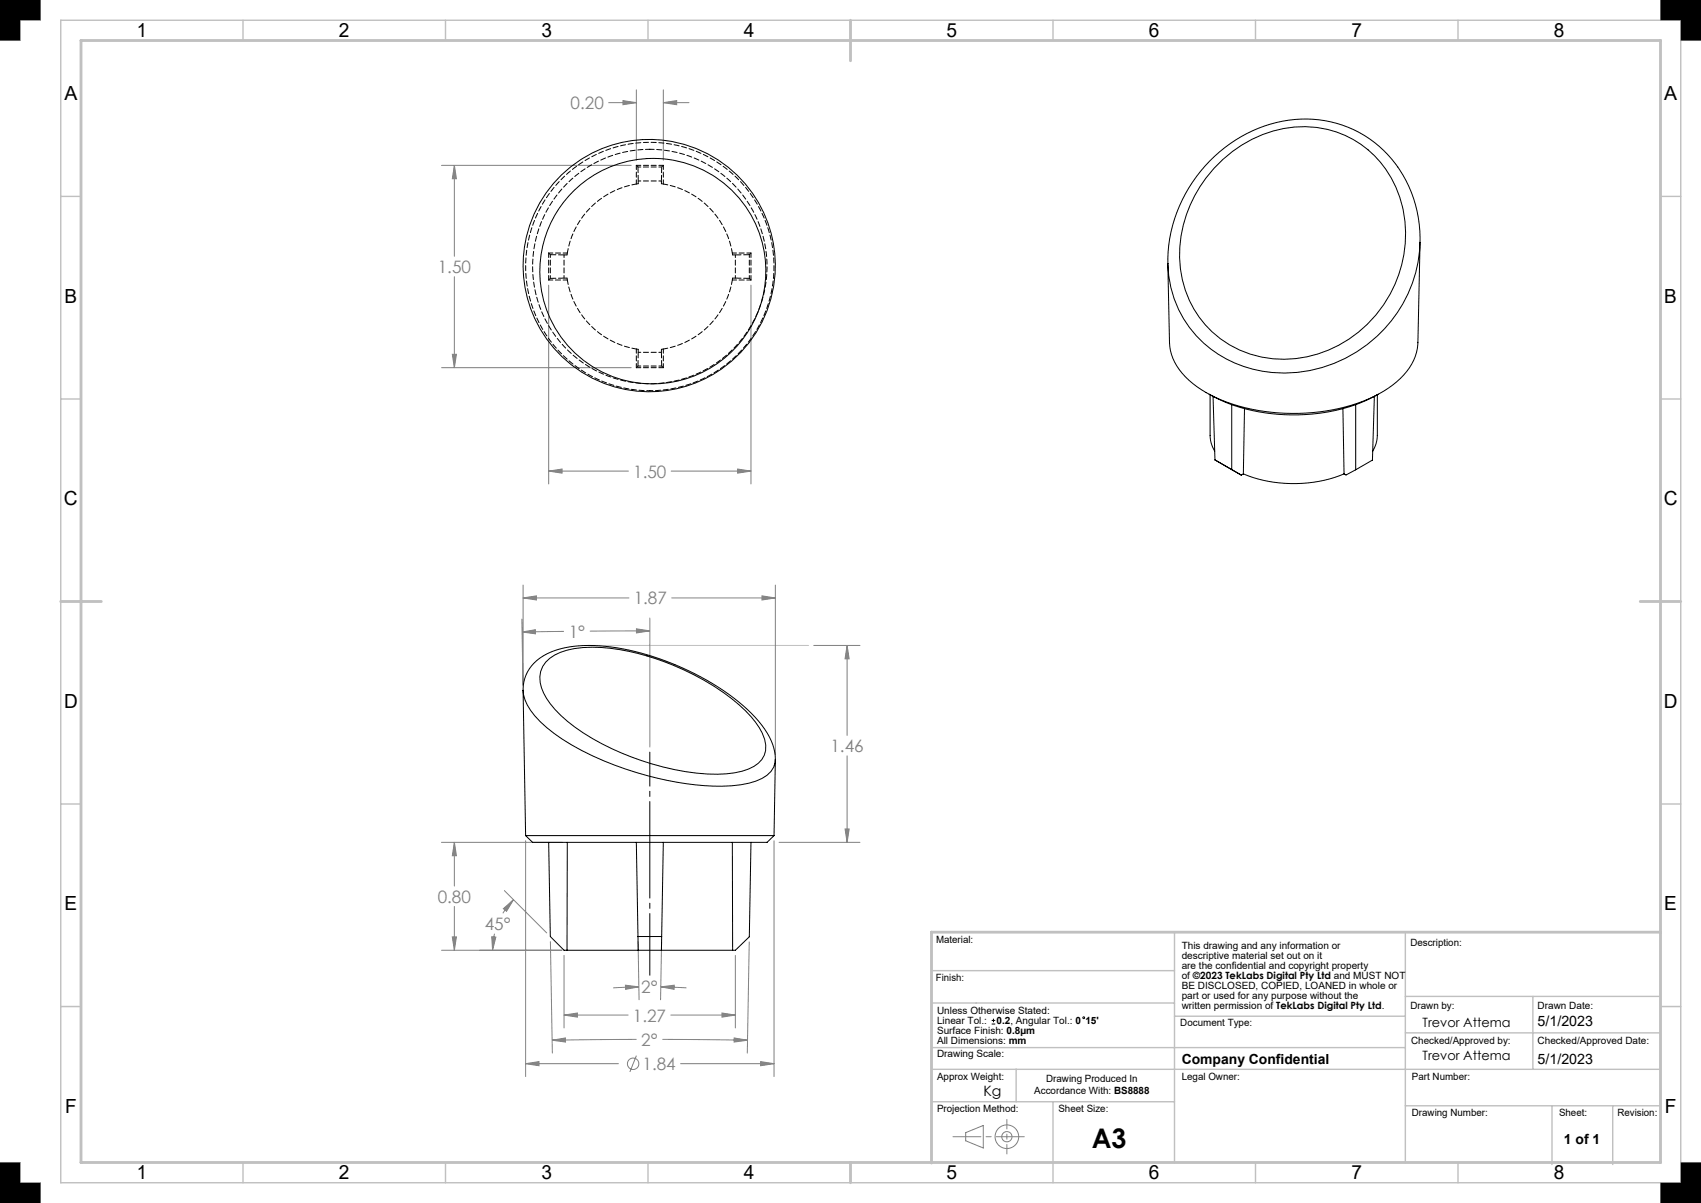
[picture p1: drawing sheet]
<svg xmlns="http://www.w3.org/2000/svg" width="420mm" height="297mm" viewBox="0 0 420 297" stroke-linecap="round" stroke-linejoin="round" font-family="sans-serif">
<g fill="none" stroke="#808080" stroke-width=".25">
<path d="M150.3 25.3h6.8M153.8 24.8l3.3 .5-3.3 .6zM157.1 22.2v17.4M163.8 25.3l3.3-.5v1.1zM163.8 22.2v17.4M163.8 25.3h6.3M109 40.8h46.9M112.2 40.8l.5 3.3h-1zM112.2 40.8v22.5M112.2 68.3v22.5M135.5 70.4v49.1M185.4 70.4v49.1"/>
<path d="M109 90.8h46.9M111.7 87.5h1l-.5 3.3zM135.5 116.3l3.3-.5v1zM135.5 116.3h19.7M165.7 116.3h19.7M182.1 115.8l3.3 .5-3.3 .5zM128.9 156l3.3-.5v1zM129.2 147.6l3.3-.5v1zM129.2 144.4l-.1 24.8-.3-16.3M129.2 147.6h26.1M139.2 155.9l-10.3 .1M157.1 155.2l3.4 .6-3.4 .5z"/>
<path d="M160.5 155.8h-14.9M160.5 152.6v31.8M165.9 147.6h25.5M188.1 147.1l3.3 .5-3.3 .5zM191.4 144.4v41.9M200.9 159.4h11.4M209.2 159.4v22.2M209.2 159.4l.5 3.3h-1zM209.2 186.6v21.4M109 208h29.8M112.2 208l.5 3.3h-1zM112.2 208v10.8"/>
<path d="M124.5 219.9l10.5 10.4M129.8 207.6v58.2M191.1 207.6v58.2M192.4 208h19.9M208.7 204.7h1l-.5 3.3zM109 234.6h29.7M111.7 231.3h1l-.5 3.3zM112.2 223.8v10.8M121.4 231.3l1 .1-.8 3.2zM122.1 230.5l-.5 4.1M124.3 224.3l2.5-2.2-1.7 2.9zM126.8 222.1l-1.4 1.6-1.2 1.8"/>
<path d="M135.9 232.5l.5 27.5M139.3 235.9v17.9M157.5 232.5l.3 14.3M163.4 232.5l-.3 14.3M181.6 235.9v17.9M185 232.5l-.5 27.5M136.3 256.8l3.3-.5v1zM139.3 250.6l3.3-.5v1zM139.3 250.6h15.8M154.4 243.2l3.3 .4-3.2 .6zM157.2 256.6l-20.9 .2M157.7 243.6l-6.3 .3"/>
<path d="M163.2 243.6l3.3-.4-.1 1zM163.2 243.6l6.3 .3M163.6 256.6l21 .2M165.6 250.6h16M178.3 250.1l3.3 .5-3.3 .5zM181.3 256.3l3.3 .5-3.3 .5zM129.8 262.6l3.3-.5v1zM129.8 262.6h22.9M157.1 260.6l-1.6 4M168 262.6h23.1M187.8 262.1l3.3 .5-3.3 .5zM238.4 279.6l4.4-1.7v5.5l-4.4-1.8z"/>
<circle cx="156.3" cy="262.6" r="1.41"/>
<circle cx="248.6" cy="280.6" r="1.26"/>
<circle cx="248.6" cy="280.6" r="2.92"/>
</g>
<path d="M248.6 276.4v8.5" fill="none" stroke="#808080" stroke-width=".25" stroke-dasharray="15.2 1.3 1.3 1.3" stroke-dashoffset="12.9"/>
<path d="M235.3 280.6h17.6" fill="none" stroke="#808080" stroke-width=".25" stroke-dasharray="15.2 1.3 1.3 1.3" stroke-dashoffset="8.3"/>
<path d="M0 0h10v5h-5v5h-5zM410 0h10v10h-5v-5h-5zM145.4 159.4h54.2M0 287h5v5h5v5h-10zM410 292h5v-5h5v10h-10z" fill="none" stroke="#c0c0c0" stroke-width=".25"/>
<g fill="none" stroke="#c0c0c0" stroke-width=".35">
<path d="M15 5h400v287h-400zM60 5v5M110 5v5M160 5v5M260 5v5M310 5v5M360 5v5M15 48.5h5M410 48.5h5M15 98.5h5M410 98.5h5M15 198.5h5"/>
<path d="M410 198.5h5M230 239.6h60M290 230.1v57M347 230.1v57M15 248.5h5M230 258.6h117M230 247.6h60M290 250.9h57M347 255h63M347 246h63M378.5 246v18M410 248.5h5"/>
<path d="M230 272h60M230 264h180M250.9 264v8M260 272v20M347 273h63M383.2 273v14.5M398.2 273v14.5M60 287v5M110 287v5M160 287v5M310 287v5M360 287v5"/>
</g>
<path d="M20 10h390v277h-390zM210 5v10M15 148.5h10M405 148.5h10M410 230.1h-180v57M210 287v5" fill="none" stroke="#c0c0c0" stroke-width=".7"/>
<path d="M0 0v10h5v-5h5v-5zM0 287v10h10v-5h-5v-5zM415 287v5h-5v5h10v-10zM410 0v5h5v5h5v-10z" fill-rule="evenodd" fill="#000"/>
<g fill="none" stroke="#010000" stroke-width=".25">
<path d="M244.9 252.8h.8M244.9 251.9h.8M245.3 251.5v.9"/>
<circle cx="267.6" cy="251.3" r=".22"/>
</g>
<path d="M160.5 206.3v34.7" fill="none" stroke="#000" stroke-width=".25" stroke-dasharray="15.2 1.3 1.3 1.3" stroke-dashoffset="-.2"/>
<path d="M160.5 185.7v20.6" fill="none" stroke="#000" stroke-width=".25" stroke-dasharray="15.2 1.3 1.3 1.3" stroke-dashoffset="6.8"/>
<g fill="#808080">
<path d="M209.2 159.4l.5 3.3h-1zM208.7 204.7h1l-.5 3.3z"/>
<path d="M157.1 155.2l3.4 .6-3.4 .5zM128.9 156l3.3-.5v1zM112.2 208l.5 3.3h-1zM111.7 231.3h1l-.5 3.3zM163.2 243.6l3.3-.4-.1 1zM154.4 243.2l3.3 .4-3.2 .6zM124.3 224.3l2.5-2.2-1.7 2.9zM121.4 231.3l1 .1-.8 3.2zM129.8 262.6l3.3-.5v1zM187.8 262.1l3.3 .5-3.3 .5zM181.3 256.3l3.3 .5-3.3 .5zM136.3 256.8l3.3-.5v1zM139.3 250.6l3.3-.5v1zM178.3 250.1l3.3 .5-3.3 .5zM188.1 147.1l3.3 .5-3.3 .5zM129.2 147.6l3.3-.5v1zM153.8 24.8l3.3 .5-3.3 .6zM163.8 25.3l3.3-.5v1.1zM112.2 40.8l.5 3.3h-1zM111.7 87.5h1l-.5 3.3zM135.5 116.3l3.3-.5v1zM182.1 115.8l3.3 .5-3.3 .5z"/>
</g>
<g fill="none" stroke="#000" stroke-width=".25">
<path d="M301.9 39.4a28.5 28.5 0 0 1 28.1-6.8 25.9 25.9 0 0 1 17.1 24.8 31 31 0 0 1-30 31.3 25.4 25.4 0 0 1-25.8-27.7 32.5 32.5 0 0 1 10.6-21.6zM350.6 59.9a28.8 28.8 0 0 0-24.9-30.3 34 34 0 0 0-33 18.2 34.2 34.2 0 0 0-4.3 17.2M350.6 59.9a33.4 33.4 0 0 1-45.8 29.7 27 27 0 0 1-16.4-24.5M350.6 59.9l-.5 24.7a13.8 13.8 0 0 1-6.2 10.4 41.4 41.4 0 0 1-24.9 7.1 41.9 41.9 0 0 1-23.5-6.7 14.2 14.2 0 0 1-6.7-10.8l-.4-19.5M288.4 65v.1M298.5 97.3a45.7 45.7 0 0 0 34.5 3.2l4.1-1.6 3.2-1.6M298.8 97.5v10.4a7.6 7.6 0 0 0 1.1 3.5M299.5 97.9l.5 15.6 6.5 3.8 .5-.3M304.1 99.9v16M334.7 99.9v16.1M339.3 97.9l-.4 15.7-4.2 2.4M340.1 97.5v10.4a7.6 7.6 0 0 1-1.2 3.5"/>
<path d="M307 117a33.4 33.4 0 0 0 24.9 0M307.3 100.9l-.3 16.1M331.6 100.9l.3 16.1M334.7 116l-2.4 1.3-.4-.3M129.2 170.4a9.9 9.9 0 0 1 6.8-9.4 32 32 0 0 1 17.7-.8 65.5 65.5 0 0 1 31.8 15.9 18.3 18.3 0 0 1 5.9 10.4v1M134.7 163.5a13.3 13.3 0 0 1 9.2-3.6 53 53 0 0 1 24.9 5.5 48.7 48.7 0 0 1 17.7 12.9 8.6 8.6 0 0 1 2.2 8.2 7.4 7.4 0 0 1-5.5 3.9 41.4 41.4 0 0 1-19.5-1.1 62.7 62.7 0 0 1-23.6-11.2 17.9 17.9 0 0 1-6.7-9.5 6 6 0 0 1 1.3-5.1zM191.4 187.5a5.1 5.1 0 0 1-3.2 4.7 25.5 25.5 0 0 1-12.1 1.9 79.5 79.5 0 0 1-37.3-11.6 23.3 23.3 0 0 1-9.2-9.7l-.4-2.4 .6 35.9M191.4 187.5l-.3 18.8M129.8 206.3h61.3M129.8 206.3l1.7 1.7h57.9l1.7-1.7M135.5 208l.4 23.2 3.4 3.4h.7M140.1 208l-.1 26.6"/>
<path d="M157.1 208l.5 26.6M163.8 208l-.5 26.6M180.8 208l.1 26.6M185.4 208l-.4 23.3-3.4 3.3h-.7M140 234.6h17.6M157.5 231.2h5.9M157.6 234.6h5.7M163.3 234.6h17.6"/>
<circle cx="160.3" cy="65.6" r="31.1"/>
<circle cx="161.2" cy="67" r="27.9"/>
</g>
<path d="M160.5 96.5a30.7 30.7 0 0 1-26.9-45.5 30.7 30.7 0 0 1 52.8-1.5 30.7 30.7 0 0 1-24.3 46.9l-1.6 .1" fill="none" stroke="#000" stroke-width=".25" stroke-dasharray="1.3 .6" stroke-dashoffset=".5"/>
<g fill="none" stroke="#000" stroke-width=".25" stroke-dasharray="1.3 .6" stroke-dashoffset=".2">
<path d="M160.5 36.9a28.9 28.9 0 0 0-25.4 42.9 28.9 28.9 0 0 0 49.9 1.4 28.9 28.9 0 0 0-22.9-44.3h-1.6M157.1 40.8v4.6M157.1 40.8h6.7M163.8 40.8v4.6M135.5 62.5v6.6M140.1 62.5h-4.6M140.1 69.1h-4.6M185.4 62.5v6.6M185.4 62.5h-4.6M185.4 69.1h-4.6M157.1 86.2v4.6M157.1 90.8h6.7"/>
<path d="M163.8 86.2v4.6"/>
</g>
<g fill="none" stroke="#000" stroke-width=".25" stroke-dasharray="1.3 .6">
<path d="M157.1 45.4h.5M157.5 41.2l-.4-.4M163.4 41.2l.4-.4M163.8 45.4h-.5M135.9 62.9l-.4-.4M135.9 68.7l-.4 .4M140 62.9l.1-.4M140 68.7l.1 .4M180.8 62.5l.1 .4M180.8 69.1l.1-.4M185 62.9l.4-.4M185 68.7l.4 .4"/>
<path d="M157.5 90.4l-.4 .4M157.6 86.2h-.5M163.3 86.2h.5M163.4 90.4l.4 .4"/>
</g>
<path d="M157.1 45.4a20.6 20.6 0 0 0-17 17.1M140.1 69.1a20.6 20.6 0 0 0 17 17.1M180.8 62.5a20.6 20.6 0 0 0-17-17.1M163.8 86.2a20.6 20.6 0 0 0 17-17.1" fill="none" stroke="#000" stroke-width=".25" stroke-dasharray="1.3 .6" stroke-dashoffset=".1"/>
<path d="M157.6 44.7l-.1-3.5M163.4 41.2l-.1 3.5M135.9 62.9h3.4M139.3 68.7h-3.4M181.6 62.9h3.4M185 68.7h-3.4M157.5 90.4l.1-3.4M163.3 87l.1 3.4" fill="none" stroke="#000" stroke-width=".25" stroke-dasharray="1.3 .6" stroke-dashoffset="-.1"/>
<path d="M157.5 41.2h5.9M163.3 44.7h-5.7M135.9 68.7v-5.8M139.3 62.9v5.8M181.6 68.7v-5.8M185 62.9v5.8M157.6 87h5.7M163.4 90.4h-5.9" fill="none" stroke="#000" stroke-width=".25" stroke-dasharray="1.3 .6" stroke-dashoffset=".6"/>
<path d="M139.3 68.7h.7M139.3 62.9h.7M157.6 87v-.8M163.3 87v-.8" fill="none" stroke="#000" stroke-width=".25" stroke-dasharray="1.3 .6" stroke-dashoffset=".4"/>
<path d="M157.6 45.4v-.7M163.3 45.4v-.7M180.9 68.7h.7M180.9 62.9h.7" fill="none" stroke="#000" stroke-width=".25" stroke-dasharray="1.3 .6" stroke-dashoffset=".3"/>
<text font-size="6.7" fill="#010000" x="269.6" y="283.5">A3</text>
<g font-size="4.8" fill="#010000">
<text x="33.8" y="9.2">1</text>
<text x="83.7" y="9.2">2</text>
<text x="133.7" y="9.2">3</text>
<text x="183.7" y="9.2">4</text>
<text x="233.7" y="9.2">5</text>
<text x="283.7" y="9.2">6</text>
<text x="333.7" y="9.2">7</text>
<text x="383.7" y="9.2">8</text>
<text x="15.9" y="24.7">A</text>
<text x="410.9" y="24.7">A</text>
<text x="15.9" y="74.7">B</text>
<text x="410.9" y="74.7">B</text>
<text x="15.8" y="124.7">C</text>
<text x="410.8" y="124.7">C</text>
<text x="15.8" y="174.7">D</text>
<text x="410.8" y="174.7">D</text>
<text x="15.9" y="224.7">E</text>
<text x="410.9" y="224.7">E</text>
<text x="16.1" y="274.7">F</text>
<text x="411.1" y="274.7">F</text>
<text x="33.8" y="291.2">1</text>
<text x="83.7" y="291.2">2</text>
<text x="133.7" y="291.2">3</text>
<text x="183.7" y="291.2">4</text>
<text x="233.7" y="291.2">5</text>
<text x="283.7" y="291.2">6</text>
<text x="333.7" y="291.2">7</text>
<text x="383.7" y="291.2">8</text>
</g>
<g font-size="4.2" fill="#808080">
<text x="140.9" y="26.9">0.20</text>
<text x="108.1" y="67.4">1.50</text>
<text x="156.3" y="117.9">1.50</text>
<text x="156.5" y="149.2">1.87</text>
<text x="140.4" y="157.4">1°</text>
<text x="205.1" y="185.7">1.46</text>
<text x="108.1" y="222.9">0.80</text>
<text x="119.7" y="229.6">45°</text>
<text x="158.3" y="245.2">2°</text>
<text x="156.3" y="252.2">1.27</text>
<text x="158.3" y="258.2">2°</text>
<text x="158.7" y="264.2">1.84</text>
</g>
<g font-size="3.5" fill="#010000">
<text x="379.6" y="253.4">5/1/2023</text>
<text x="379.6" y="262.7">5/1/2023</text>
<text x="242.8" y="270.7">Kg</text>
</g>
<g font-size="3.4" fill="#010000">
<text x="291.8" y="262.7">Company Confidential</text>
<text x="386.2" y="282.4">1 of 1</text>
</g>
<g font-size="3.2" fill="#010000">
<text x="351.3" y="253.4">Trevor Attema</text>
<text x="351.3" y="261.6">Trevor Attema</text>
</g>
<g font-size="2.5" fill="#010000">
<text x="231.1" y="232.8">Material:</text>
<text x="348.3" y="233.5">Description:</text>
<text x="291.8" y="234.2">This drawing and any information or</text>
<text x="291.8" y="236.7">descriptive material set out on it</text>
<text x="291.8" y="239.2">are the confidential and copyright property</text>
<text x="231.1" y="242.2">Finish:</text>
<text x="291.8" y="241.6">of ©2023 TekLabs Digital Pty Ltd and MUST NOT</text>
<text x="291.8" y="244.1">BE DISCLOSED, COPIED, LOANED in whole or</text>
<text x="231.4" y="250.3">Unless Otherwise Stated:</text>
<text x="291.8" y="246.6">part or used for any purpose without the</text>
<text x="291.8" y="249">written permission of TekLabs Digital Pty Ltd.</text>
<text x="348.3" y="249">Drawn by:</text>
<text x="379.6" y="249">Drawn Date:</text>
<text x="231.4" y="252.8">Linear Tol.:</text>
<text x="231.4" y="255.2">Surface Finish: 0.8µm</text>
<text x="231.4" y="257.7">All Dimensions: mm</text>
<text x="246.1" y="252.8">0.2, Angular Tol.: 0</text>
<text x="268" y="252.8">15'</text>
<text x="291.4" y="253.4">Document Type:</text>
<text x="348.4" y="257.7">Checked/Approved by:</text>
<text x="379.6" y="257.7">Checked/Approved Date:</text>
<text x="231.4" y="261.1">Drawing Scale:</text>
<text x="231.4" y="266.7">Approx Weight:</text>
<text x="255.4" y="270">Accordance With: BS8888</text>
<text x="258.3" y="267.2">Drawing Produced In</text>
<text x="291.8" y="266.7">Legal Owner:</text>
<text x="348.6" y="266.7">Part Number:</text>
<text x="231.4" y="274.6">Projection Method:</text>
<text x="261.3" y="274.5">Sheet Size:</text>
<text x="348.6" y="275.4">Drawing Number:</text>
<text x="384.9" y="275.4">Sheet:</text>
<text x="399.4" y="275.4">Revision:</text>
</g>
</svg>
